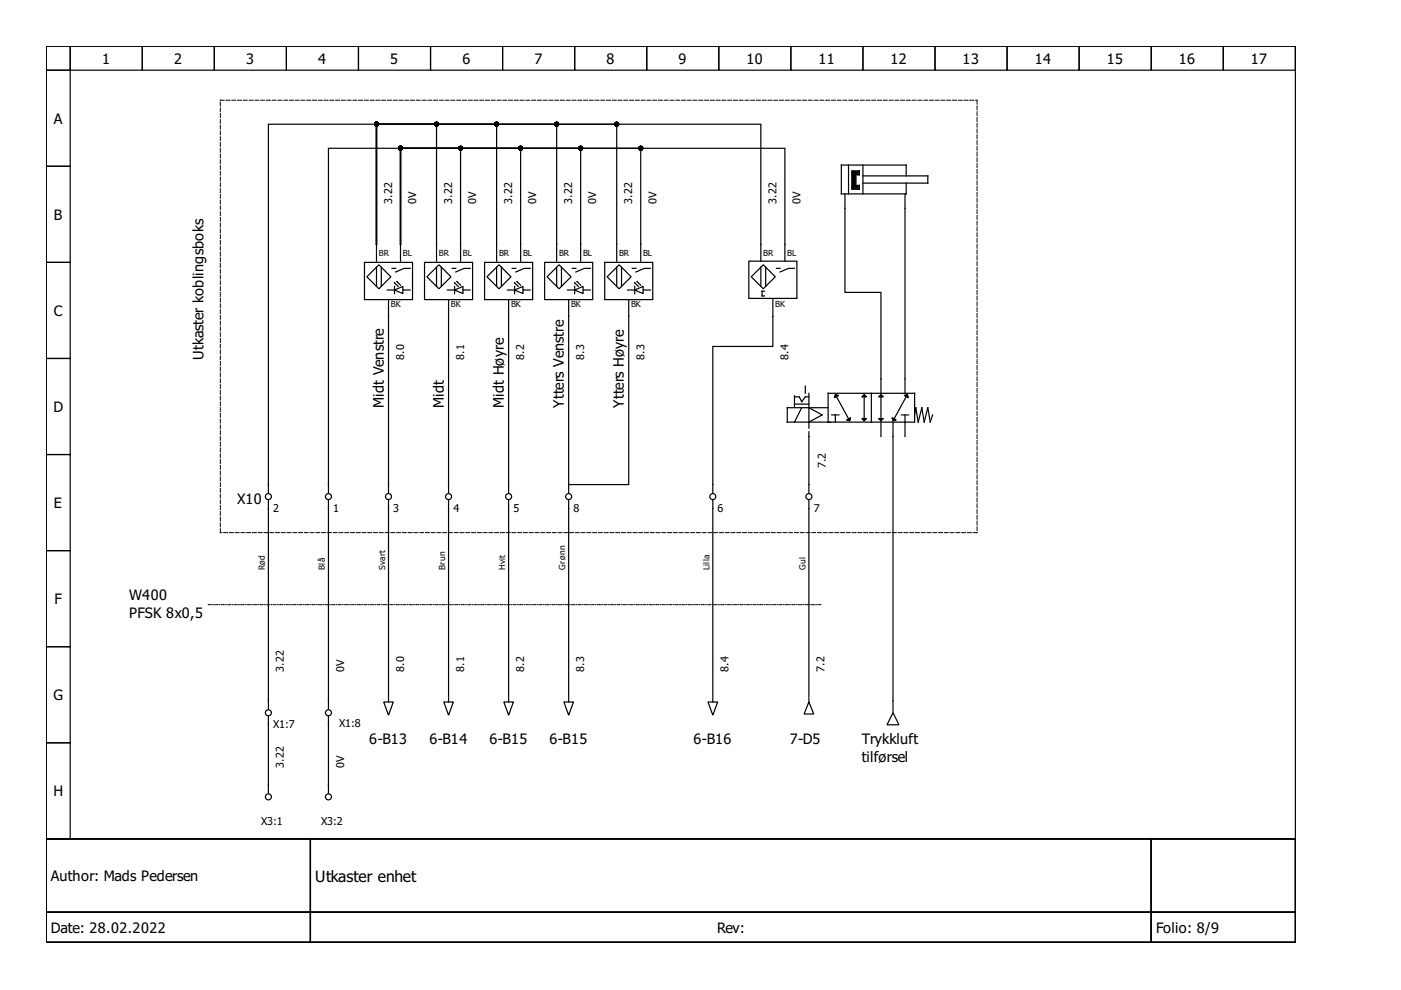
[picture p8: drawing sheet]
<svg xmlns="http://www.w3.org/2000/svg" width="297mm" height="210mm" viewBox="0 0 297 210" stroke-linecap="round" stroke-linejoin="round" font-family="sans-serif">
<g fill="none" stroke="#000" stroke-width=".25">
<path d="M9.8 9.8h264.8v168.1h-264.8zM9.8 9.8h5.1v5.1h-5.1zM9.8 14.9h5.1v20.4h-5.1zM14.9 9.8h15.3v5.1h-15.3zM30.2 9.8h15.2v5.1h-15.2zM45.4 9.8h15.3v5.1h-15.3zM60.7 9.8h15.3v5.1h-15.3zM76 9.8h15.3v5.1h-15.3zM91.3 9.8h15.3v5.1h-15.3zM106.6 9.8h15.2v5.1h-15.2zM121.8 9.8h15.3v5.1h-15.3zM137.1 9.8h15.3v5.1h-15.3z"/>
<path d="M152.4 9.8h15.3v5.1h-15.3zM167.7 9.8h15.3v5.1h-15.3zM183 9.8h15.2v5.1h-15.2zM198.2 9.8h15.3v5.1h-15.3zM213.5 9.8h15.3v5.1h-15.3zM228.8 9.8h15.3v5.1h-15.3zM244.1 9.8h15.3v5.1h-15.3zM259.4 9.8h15.2v5.1h-15.2zM9.8 35.3h5.1v20.3h-5.1zM179.9 35v6.1M180.7 36.3h1.5v.7h-.8v2.3h.8v.8h-1.5zM180.7 36.5h1.2v.3h-1"/>
<path d="M180.9 39.6h1v.2h-1.2M180.9 36.5v3.3M181.2 36.8v2.8M181.7 36.5v.3M181.7 39.6v.2M183 35v6.1M183 37.3h13.7v1.5h-13.7M192.1 37.3v-2.3h-13.7v6.1h13.7v-2.3M9.8 55.6h5.1v20.4h-5.1zM77.3 55.6h10.2v7.9h-10.2zM79.8 51.8v-25.5h38.2v29.1M79.8 51.8v-25.5h81.5v29.1"/>
<path d="M79.8 51.8v-25.5h-22.9v78.2M79.8 51.8v-25.5h51v29.1M79.8 51.8v-25.5h12.8v29.1M79.8 51.8v-25.5h25.5v29.1M79.8 51.8v3.6M79.8 56.6v4.1M80.3 56.1l2.6 2.6-2.6 2.5-2.5-2.5zM80.8 56.6v4.1M83.1 56.9h.8M83.7 60h.1M83.7 60l.7 .7M84.2 59.7h.1"/>
<path d="M84.2 59.7l.7 .8M84.9 51.8v-20.4h81.5v24M84.9 51.8v-20.4h50.9v24M84.9 51.8v-20.4h-15.3v73.1M84.9 51.8v-20.4h38.2v24M84.9 51.8v-20.4h25.5v24M84.9 51.8v-20.4h12.7v24M84.9 51.8v3.6M87 56.9h-1.3l-1.8 .8M90 55.6h10.2v7.9h-10.2zM90.5 58.7l2.6-2.6 2.5 2.6-2.5 2.5zM92.6 56.6v4.1"/>
<path d="M93.6 56.6v4.1M95.9 56.9h.7M96.4 60h.1M96.4 60l.7 .7M96.9 59.7h.1M96.9 59.7l.7 .8M99.7 56.9h-1.3l-1.8 .8M102.7 55.6h10.2v7.9h-10.2zM105.3 56.6v4.1M105.8 56.1l2.5 2.6-2.5 2.5-2.5-2.5zM106.3 56.6v4.1M108.6 56.9h.8"/>
<path d="M109.1 60h.1M109.1 60l.8 .7M109.7 59.7h.1M109.7 59.7l.7 .8M112.4 56.9h-1.3l-1.7 .8M115.5 55.6h10.2v7.9h-10.2zM116 58.7l2.5-2.6 2.6 2.6-2.6 2.5zM118 56.6v4.1M119 56.6v4.1M121.3 56.9h.8M121.9 60h.1M121.9 60l.7 .7"/>
<path d="M122.4 59.7h.1M122.4 59.7l.7 .8M125.2 56.9h-1.3l-1.8 .8M128.2 55.6h10.2v7.9h-10.2zM128.7 58.7l2.6-2.6 2.5 2.6-2.5 2.5zM130.8 56.6v4.1M131.8 56.6v4.1M134.1 56.9h.7M134.6 60h.1M134.6 60l.7 .7M135.1 59.7h.1M135.1 59.7l.7 .8"/>
<path d="M137.9 56.9h-1.3l-1.8 .8M158.8 55.4h10.2v7.9h-10.2zM159.3 58.7l2.5-2.6 2.6 2.6-2.6 2.5zM161.3 56.6v4.1M162.3 56.6v4.1M164.6 56.9h.8M168.4 56.9h-1.2l-1.8 .8M179.1 41.1v20.9h7.7v21.4M191.9 41.1v42.3M9.8 76h5.1v20.4h-5.1zM82.1 61.5h1.5M82.4 63.5v41"/>
<path d="M83.6 61.5l1.8-.8v1.6zM83.6 60.7v1.6M85.4 61.5h1.6M94.8 61.5h1.6M95.1 63.5v41M96.4 61.5l1.8-.8v1.6zM96.4 60.7v1.6M98.2 61.5h1.5M107.6 61.5h1.5M107.8 63.5v41M109.1 61.5l1.8-.8v1.6zM109.1 60.7v1.6"/>
<path d="M110.9 61.5h1.5M120.3 61.5h1.5M120.6 63.5v39.2M121.8 61.5l1.8-.8v1.6zM121.8 60.7v1.6M123.6 61.5h1.6M133 61.5h1.6M133.3 63.5v39.2h-12.7M134.6 61.5l1.8-.8v1.6zM134.6 60.7v1.6M136.4 61.5h1.5M162.1 61.7h-.5v1.1l.5-.1"/>
<path d="M163.9 63.5v10h-12.8v31M9.8 96.4h5.1v20.3h-5.1zM168.4 84.2h1.1l.5 1 .7-1h.8M168.4 85.7h3.1M168.4 83.9v2.3M170 86.4l-1.6 3.1M170.7 81.9v1.5M171.5 91.5v13M171.5 83.4v7.4M171.5 86.4l2.8 1.6-2.8 1.5M175.6 86.4h-8.7v3.1h27v-6.1h-18.3v6.1M176.3 88h1.6"/>
<path d="M177.1 88v1.5M177.3 84.1l2.6 4.7M183.2 84.2v4.5M184.7 83.4v6.1M186.8 84.2v4.5M186.8 89.5v3.1M189.3 89.5v61.6M191.1 88h1.5M191.9 88v4.6M192.1 84.1l-2.5 4.7M193.9 88l.3-1.6 .5 3.1 .7-3.1 .6 3.1 .7-3.1 .5 3.1 .5-1.5M9.8 116.7h5.1v20.4h-5.1z"/>
<path d="M56.9 106.1v44.3M69.6 106.1v44.3M82.4 106.1v41.7M95.1 106.1v41.7M107.8 106.1v41.7M120.6 106.1v41.7M120.6 102.7v1.8M151.1 106.1v41.7M171.5 106.1v41.7M9.8 137.1h5.1v20.4h-5.1zM9.8 157.5h5.1v20.4h-5.1zM56.9 151.9v16.3"/>
<path d="M69.6 151.9v16.3M81.4 148.8h2l-1 2.8zM82.4 148.1v.7M94.1 148.8h2l-1 2.8zM95.1 148.1v.7M106.8 148.8h2.1l-1.1 2.8zM107.8 148.1v.7M119.6 148.8h2l-1 2.8zM120.6 148.1v.7M150.1 148.8h2l-1 2.8zM151.1 148.1v.7M171.5 148.8l1 2.6h-2z"/>
<path d="M171.5 148.1v.7M189.3 151.1l1.3 2.6h-2.5zM9.8 177.9h264.8v21.9h-264.8zM9.8 177.9h56v15.5h-56zM65.8 177.9h178.3v15.5h-178.3zM244.1 177.9h30.5v15.5h-30.5zM9.8 193.4h56v6.4h-56zM65.8 193.4h178.3v6.4h-178.3zM244.1 193.4h30.5v6.4h-30.5z"/>
<circle cx="56.9" cy="105.3" r=".64"/>
<circle cx="69.6" cy="105.3" r=".64"/>
<circle cx="82.4" cy="105.3" r=".64"/>
<circle cx="95.1" cy="105.3" r=".64"/>
<circle cx="107.8" cy="105.3" r=".64"/>
<circle cx="120.6" cy="105.3" r=".64"/>
<circle cx="151.1" cy="105.3" r=".64"/>
<circle cx="171.5" cy="105.3" r=".64"/>
<circle cx="56.9" cy="151.1" r=".64"/>
<circle cx="69.6" cy="151.1" r=".64"/>
<circle cx="56.9" cy="169" r=".64"/>
<circle cx="69.6" cy="169" r=".64"/>
</g>
<path d="M46.7 21.2h160.5M207.2 21.2v91.7M46.7 112.9v-91.7M207.2 112.9h-160.5" fill="none" stroke="#000" stroke-width=".21" stroke-dasharray=".8 .4"/>
<path d="M174 128.2h-129.8" fill="none" stroke="#000" stroke-width=".21" stroke-dasharray=".6 .3 .2 .3"/>
<g fill="#000" stroke="#000" stroke-width=".25">
<path d="M177.1 83.6l.7 .2-.9 .5z" fill-rule="evenodd"/>
<path d="M179.5 89l.9-.4-.2 .6z" fill-rule="evenodd"/>
<path d="M182.7 88.7h1l-.5 .5z" fill-rule="evenodd"/>
<path d="M182.7 84.2l.5-.6 .5 .6z" fill-rule="evenodd"/>
<path d="M186.3 88.7h1l-.5 .5z" fill-rule="evenodd"/>
<path d="M186.3 84.2l.5-.6 .5 .6z" fill-rule="evenodd"/>
<path d="M189.1 88.6l.9 .4-.7 .2z" fill-rule="evenodd"/>
<path d="M191.7 83.8l.7-.2 .2 .7z" fill-rule="evenodd"/>
<circle cx="79.8" cy="26.3" r=".38"/>
<circle cx="84.9" cy="31.4" r=".38"/>
<circle cx="92.6" cy="26.3" r=".38"/>
<circle cx="97.6" cy="31.4" r=".38"/>
<circle cx="105.3" cy="26.3" r=".38"/>
<circle cx="110.4" cy="31.4" r=".38"/>
<circle cx="118" cy="26.3" r=".38"/>
<circle cx="123.1" cy="31.4" r=".38"/>
<circle cx="130.8" cy="26.3" r=".38"/>
<circle cx="135.8" cy="31.4" r=".38"/>
</g>
<text font-size="3.3" x="66.8" y="186.9">Utkaster enhet</text>
<g font-size="3.1">
<text x="21.6" y="13.5">1</text>
<text x="36.9" y="13.5">2</text>
<text x="52.2" y="13.5">3</text>
<text x="67.5" y="13.5">4</text>
<text x="82.8" y="13.5">5</text>
<text x="98" y="13.5">6</text>
<text x="113.3" y="13.5">7</text>
<text x="128.6" y="13.5">8</text>
<text x="143.9" y="13.5">9</text>
<text x="158.3" y="13.5">10</text>
<text x="173.5" y="13.5">11</text>
<text x="188.8" y="13.5">12</text>
<text x="204.1" y="13.5">13</text>
<text x="219.4" y="13.5">14</text>
<text x="234.7" y="13.5">15</text>
<text x="249.9" y="13.5">16</text>
<text x="265.2" y="13.5">17</text>
<text x="11.4" y="26.2">A</text>
<text x="11.4" y="46.6">B</text>
<text x="11.4" y="67">C</text>
<text x="43.2" y="76.3" transform="rotate(-90 43.2 76.3)">Utkaster koblingsboks</text>
<text x="11.3" y="87.3">D</text>
<text x="81.4" y="86.4" transform="rotate(-90 81.4 86.4)">Midt Venstre</text>
<text x="94.1" y="86.4" transform="rotate(-90 94.1 86.4)">Midt</text>
<text x="106.8" y="86.4" transform="rotate(-90 106.8 86.4)">Midt Høyre</text>
<text x="119.6" y="86.4" transform="rotate(-90 119.6 86.4)">Ytters Venstre</text>
<text x="132.3" y="86.4" transform="rotate(-90 132.3 86.4)">Ytters Høyre</text>
<text x="11.4" y="107.7">E</text>
<text x="50.3" y="106.8">X10</text>
<text x="11.6" y="128.1">F</text>
<text x="27.4" y="127.2">W400</text>
<text x="27.4" y="131">PFSK 8x0,5</text>
<text x="11.3" y="148.5">G</text>
<text x="78.3" y="157.8">6-B13</text>
<text x="91" y="157.8">6-B14</text>
<text x="103.8" y="157.8">6-B15</text>
<text x="116.5" y="157.8">6-B15</text>
<text x="147.1" y="157.8">6-B16</text>
<text x="167.4" y="157.8">7-D5</text>
<text x="182.7" y="157.8">Trykkluft</text>
<text x="182.7" y="161.6">tilførsel</text>
<text x="11.3" y="168.8">H</text>
<text x="10.8" y="186.8">Author: Mads Pedersen</text>
<text x="10.8" y="197.7">Date: 28.02.2022</text>
<text x="152" y="197.7">Rev:</text>
<text x="245.1" y="197.7">Folio: 8/9</text>
</g>
<g font-size="2.3">
<text x="83.1" y="43.2" transform="rotate(-90 83.1 43.2)">3.22</text>
<text x="88.2" y="43.2" transform="rotate(-90 88.2 43.2)">0V</text>
<text x="95.9" y="43.2" transform="rotate(-90 95.9 43.2)">3.22</text>
<text x="101" y="43.2" transform="rotate(-90 101 43.2)">0V</text>
<text x="108.6" y="43.2" transform="rotate(-90 108.6 43.2)">3.22</text>
<text x="113.7" y="43.2" transform="rotate(-90 113.7 43.2)">0V</text>
<text x="121.3" y="43.2" transform="rotate(-90 121.3 43.2)">3.22</text>
<text x="126.4" y="43.2" transform="rotate(-90 126.4 43.2)">0V</text>
<text x="134.1" y="43.2" transform="rotate(-90 134.1 43.2)">3.22</text>
<text x="139.2" y="43.2" transform="rotate(-90 139.2 43.2)">0V</text>
<text x="164.6" y="43.2" transform="rotate(-90 164.6 43.2)">3.22</text>
<text x="169.7" y="43.2" transform="rotate(-90 169.7 43.2)">0V</text>
<text x="85.7" y="76.3" transform="rotate(-90 85.7 76.3)">8.0</text>
<text x="98.4" y="76.3" transform="rotate(-90 98.4 76.3)">8.1</text>
<text x="111.1" y="76.3" transform="rotate(-90 111.1 76.3)">8.2</text>
<text x="123.9" y="76.3" transform="rotate(-90 123.9 76.3)">8.3</text>
<text x="136.6" y="76.3" transform="rotate(-90 136.6 76.3)">8.3</text>
<text x="167.2" y="76.3" transform="rotate(-90 167.2 76.3)">8.4</text>
<text x="175.1" y="99.3" transform="rotate(-90 175.1 99.3)">7.2</text>
<text x="57.9" y="108.6">2</text>
<text x="70.7" y="108.6">1</text>
<text x="83.4" y="108.6">3</text>
<text x="96.1" y="108.6">4</text>
<text x="108.9" y="108.6">5</text>
<text x="121.6" y="108.6">8</text>
<text x="152.1" y="108.6">6</text>
<text x="172.5" y="108.6">7</text>
<text x="60.2" y="142.5" transform="rotate(-90 60.2 142.5)">3.22</text>
<text x="72.9" y="142.5" transform="rotate(-90 72.9 142.5)">0V</text>
<text x="85.7" y="142.5" transform="rotate(-90 85.7 142.5)">8.0</text>
<text x="98.4" y="142.5" transform="rotate(-90 98.4 142.5)">8.1</text>
<text x="111.1" y="142.5" transform="rotate(-90 111.1 142.5)">8.2</text>
<text x="123.9" y="142.5" transform="rotate(-90 123.9 142.5)">8.3</text>
<text x="154.4" y="142.5" transform="rotate(-90 154.4 142.5)">8.4</text>
<text x="174.8" y="142.5" transform="rotate(-90 174.8 142.5)">7.2</text>
<text x="57.9" y="154.4">X1:7</text>
<text x="71.9" y="154.1">X1:8</text>
<text x="60.2" y="162.8" transform="rotate(-90 60.2 162.8)">3.22</text>
<text x="72.9" y="162.8" transform="rotate(-90 72.9 162.8)">0V</text>
<text x="55.4" y="174.8">X3:1</text>
<text x="68.1" y="174.8">X3:2</text>
</g>
<g font-size="1.8">
<text x="80.3" y="54.4">BR</text>
<text x="85.4" y="54.4">BL</text>
<text x="93.1" y="54.4">BR</text>
<text x="98.2" y="54.4">BL</text>
<text x="105.8" y="54.4">BR</text>
<text x="110.9" y="54.4">BL</text>
<text x="118.5" y="54.4">BR</text>
<text x="123.6" y="54.4">BL</text>
<text x="131.3" y="54.4">BR</text>
<text x="136.4" y="54.4">BL</text>
<text x="161.8" y="54.4">BR</text>
<text x="166.9" y="54.4">BL</text>
<text x="82.9" y="65.1">BK</text>
<text x="95.6" y="65.1">BK</text>
<text x="108.3" y="65.1">BK</text>
<text x="121.1" y="65.1">BK</text>
<text x="133.8" y="65.1">BK</text>
<text x="164.4" y="65.1">BK</text>
<text x="56.2" y="120.8" transform="rotate(-90 56.2 120.8)">Rød</text>
<text x="68.9" y="120.8" transform="rotate(-90 68.9 120.8)">Blå</text>
<text x="81.6" y="120.8" transform="rotate(-90 81.6 120.8)">Svart</text>
<text x="94.4" y="120.8" transform="rotate(-90 94.4 120.8)">Brun</text>
<text x="107.1" y="120.8" transform="rotate(-90 107.1 120.8)">Hvit</text>
<text x="119.8" y="120.8" transform="rotate(-90 119.8 120.8)">Grønn</text>
<text x="150.4" y="120.8" transform="rotate(-90 150.4 120.8)">Lilla</text>
<text x="170.8" y="120.8" transform="rotate(-90 170.8 120.8)">Gul</text>
</g>
</svg>
